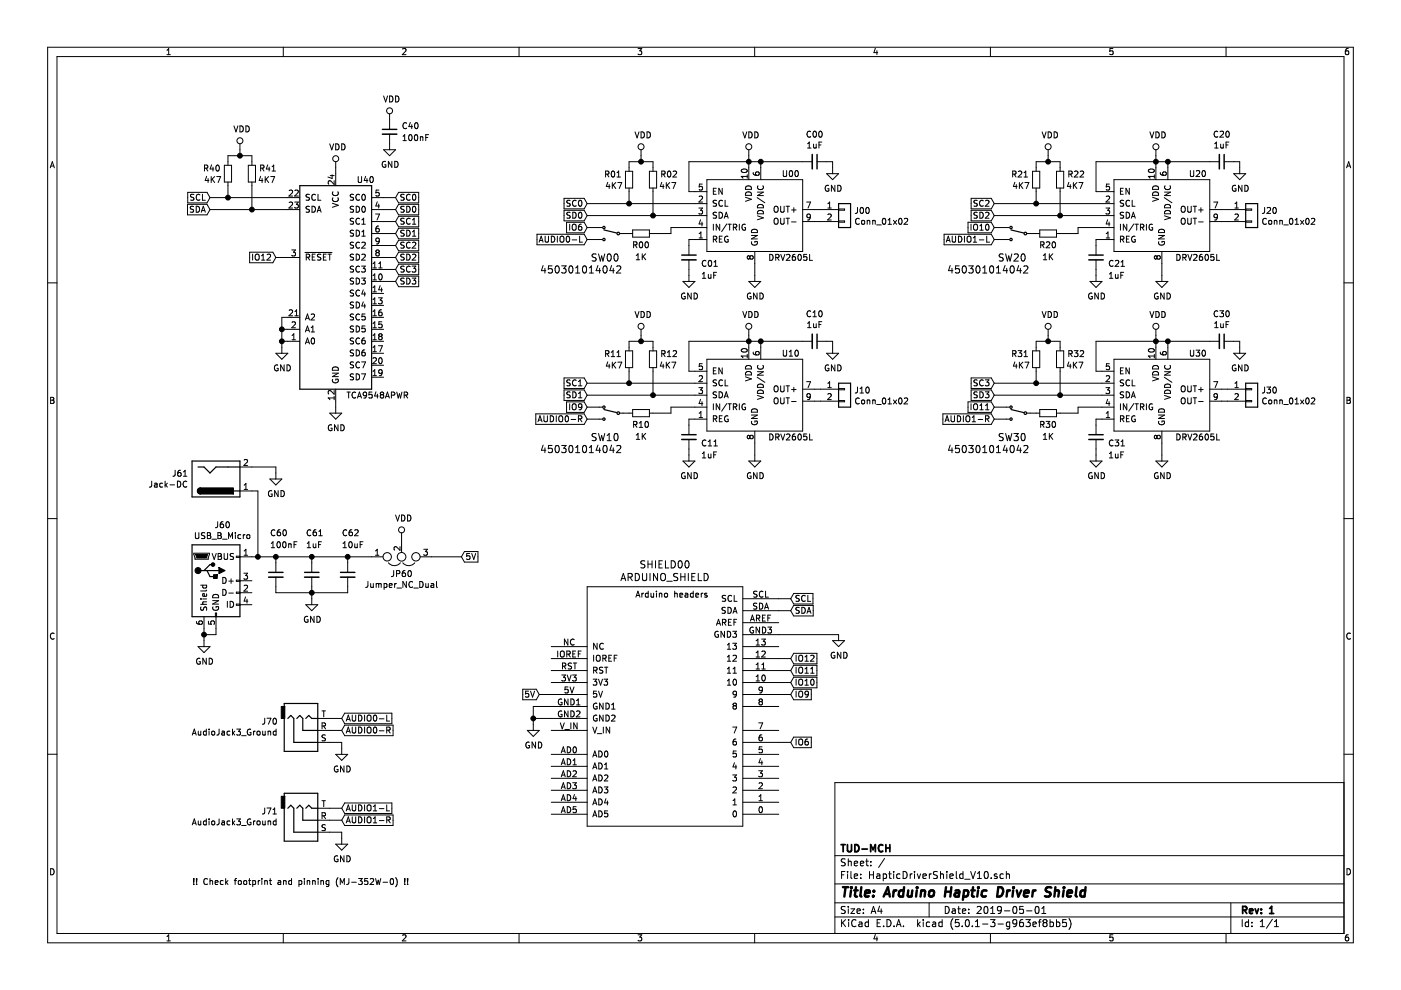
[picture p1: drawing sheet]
EESchema Schematic File Version 4
LIBS:HapticDriverShield-cache
EELAYER 26 0
EELAYER END
$Descr A4 11693 8268
encoding utf-8
Sheet 1 1
Title "Arduino Haptic Driver Shield"
Date "2019-05-01"
Rev "1"
Comp "TUD-MCH"
Comment1 ""
Comment2 ""
Comment3 ""
Comment4 ""
$EndDescr
$Comp
L Interface_Expansion:TCA9548APWR U40
U 1 1
P 2800 2350
F 0 "U40" H 3050 3200 50  0000 C CNN
F 1 "TCA9548APWR" H 3150 1400 50  0000 C CNN
F 2 "Package_SO:TSSOP-24_4.4x7.8mm_P0.65mm" H 2800 1350 50  0001 C CNN
F 3 "http://www.ti.com/lit/ds/symlink/tca9548a.pdf" H 2850 2600 50  0001 C CNN
	1    2800 2350
	1    0    0    -1  
$EndComp
Text GLabel 4500 5800 0    50   Input ~ 0
5V
Text GLabel 6600 5000 2    50   Input ~ 0
SCL
Text GLabel 6600 5100 2    50   Input ~ 0
SDA
Text Notes 5300 5000 0    50   ~ 0
Arduino headers\n
Text GLabel 6600 5600 2    50   Input ~ 0
IO11
Text GLabel 6600 5700 2    50   Input ~ 0
IO10
Text GLabel 6600 5800 2    50   Input ~ 0
IO9
Text GLabel 6600 6200 2    50   Input ~ 0
IO6
$Comp
L _motor_driver:DRV2605L U00
U 1 1
P 6300 1800
F 0 "U00" H 6600 2150 50  0000 C CNN
F 1 "DRV2605L" H 6600 1450 50  0000 C CNN
F 2 "Package_SO:TSSOP-10_3x3mm_P0.5mm" H 6300 1800 50  0001 C CNN
F 3 "https://www.ti.com/lit/ds/symlink/drv2605l.pdf" H 6300 1800 50  0001 C CNN
	1    6300 1800
	1    0    0    -1  
$EndComp
$Comp
L _switch:SWITCH_SPDT SW00
U 1 1
P 5100 1950
F 0 "SW00" H 5150 1750 60  0000 C CNN
F 1 "450301014042" H 5350 1650 60  0000 C CNN
F 2 "_switch:WUERTH-450301014042-ND" H 5100 1950 60  0001 C CNN
F 3 "" H 5100 1950 60  0001 C CNN
	1    5100 1950
	-1   0    0    -1  
$EndComp
Wire Wire Line
	5600 1900 5800 1900
Text GLabel 4900 1900 0    50   Input ~ 0
IO6
Text GLabel 4900 2000 0    50   Input ~ 0
AUDIO0-L
Text GLabel 4900 1800 0    50   Input ~ 0
SD0
Text GLabel 4900 1700 0    50   Input ~ 0
SC0
$Comp
L Device:C_Small C01
U 1 1
P 5750 2150
F 0 "C01" H 5850 2100 50  0000 L CNN
F 1 "1uF" H 5850 2000 50  0000 L CNN
F 2 "Capacitor_SMD:C_0805_2012Metric" H 5750 2150 50  0001 C CNN
F 3 "~" H 5750 2150 50  0001 C CNN
	1    5750 2150
	1    0    0    -1  
$EndComp
$Comp
L power:GND #PWR0101
U 1 1
P 6300 2300
F 0 "#PWR0101" H 6300 2050 50  0001 C CNN
F 1 "GND" H 6305 2127 50  0000 C CNN
F 2 "" H 6300 2300 50  0001 C CNN
F 3 "" H 6300 2300 50  0001 C CNN
	1    6300 2300
	1    0    0    -1  
$EndComp
$Comp
L power:GND #PWR0102
U 1 1
P 5750 2300
F 0 "#PWR0102" H 5750 2050 50  0001 C CNN
F 1 "GND" H 5755 2127 50  0000 C CNN
F 2 "" H 5750 2300 50  0001 C CNN
F 3 "" H 5750 2300 50  0001 C CNN
	1    5750 2300
	1    0    0    -1  
$EndComp
$Comp
L power:VDD #PWR0103
U 1 1
P 6250 1300
F 0 "#PWR0103" H 6250 1150 50  0001 C CNN
F 1 "VDD" H 6267 1473 50  0000 C CNN
F 2 "" H 6250 1300 50  0001 C CNN
F 3 "" H 6250 1300 50  0001 C CNN
	1    6250 1300
	1    0    0    -1  
$EndComp
Wire Wire Line
	6250 1400 6250 1350
Wire Wire Line
	6250 1350 6350 1350
Wire Wire Line
	6350 1350 6350 1400
Wire Wire Line
	6250 1300 6250 1350
Connection ~ 6250 1350
Wire Wire Line
	6250 1350 5750 1350
Wire Wire Line
	5750 1350 5750 1600
Wire Wire Line
	5750 1600 5800 1600
Wire Wire Line
	5750 2050 5750 2000
Wire Wire Line
	5750 2000 5800 2000
Wire Wire Line
	5750 2250 5750 2300
Wire Wire Line
	6300 2300 6300 2200
Wire Wire Line
	4900 1900 5000 1900
Wire Wire Line
	4900 2000 5000 2000
$Comp
L Connector_Generic:Conn_01x02 J00
U 1 1
P 7050 1750
F 0 "J00" H 7130 1742 50  0000 L CNN
F 1 "Conn_01x02" H 7130 1651 50  0000 L CNN
F 2 "_connectors:Phoenix_MKDS_2P_3.81" H 7050 1750 50  0001 C CNN
F 3 "~" H 7050 1750 50  0001 C CNN
	1    7050 1750
	1    0    0    -1  
$EndComp
Wire Wire Line
	6800 1750 6850 1750
Wire Wire Line
	6800 1850 6850 1850
$Comp
L Device:C_Small C00
U 1 1
P 6800 1350
F 0 "C00" V 6571 1350 50  0000 C CNN
F 1 "1uF" V 6662 1350 50  0000 C CNN
F 2 "Capacitor_SMD:C_0805_2012Metric" H 6800 1350 50  0001 C CNN
F 3 "~" H 6800 1350 50  0001 C CNN
	1    6800 1350
	0    1    1    0   
$EndComp
$Comp
L power:GND #PWR0104
U 1 1
P 6950 1400
F 0 "#PWR0104" H 6950 1150 50  0001 C CNN
F 1 "GND" H 6955 1227 50  0000 C CNN
F 2 "" H 6950 1400 50  0001 C CNN
F 3 "" H 6950 1400 50  0001 C CNN
	1    6950 1400
	1    0    0    -1  
$EndComp
Wire Wire Line
	6350 1350 6700 1350
Connection ~ 6350 1350
Wire Wire Line
	6900 1350 6950 1350
Wire Wire Line
	6950 1350 6950 1400
Text GLabel 3850 4650 2    50   Input ~ 0
5V
$Comp
L power:VDD #PWR0105
U 1 1
P 3350 4500
F 0 "#PWR0105" H 3350 4350 50  0001 C CNN
F 1 "VDD" H 3367 4673 50  0000 C CNN
F 2 "" H 3350 4500 50  0001 C CNN
F 3 "" H 3350 4500 50  0001 C CNN
	1    3350 4500
	1    0    0    -1  
$EndComp
$Comp
L Device:R_Small R00
U 1 1
P 5350 1950
F 0 "R00" V 5250 1950 50  0000 C CNN
F 1 "1K" V 5150 1950 50  0000 C CNN
F 2 "Resistor_SMD:R_0805_2012Metric" H 5350 1950 50  0001 C CNN
F 3 "~" H 5350 1950 50  0001 C CNN
	1    5350 1950
	0    -1   -1   0   
$EndComp
Wire Wire Line
	5200 1950 5250 1950
$Comp
L Device:R_Small R02
U 1 1
P 5450 1500
F 0 "R02" H 5509 1546 50  0000 L CNN
F 1 "4K7" H 5500 1450 50  0000 L CNN
F 2 "Resistor_SMD:R_0805_2012Metric" H 5450 1500 50  0001 C CNN
F 3 "~" H 5450 1500 50  0001 C CNN
	1    5450 1500
	1    0    0    -1  
$EndComp
$Comp
L power:VDD #PWR0106
U 1 1
P 5350 1300
F 0 "#PWR0106" H 5350 1150 50  0001 C CNN
F 1 "VDD" H 5367 1473 50  0000 C CNN
F 2 "" H 5350 1300 50  0001 C CNN
F 3 "" H 5350 1300 50  0001 C CNN
	1    5350 1300
	1    0    0    -1  
$EndComp
$Comp
L Device:R_Small R01
U 1 1
P 5250 1500
F 0 "R01" H 5309 1546 50  0000 L CNN
F 1 "4K7" H 5300 1450 50  0000 L CNN
F 2 "Resistor_SMD:R_0805_2012Metric" H 5250 1500 50  0001 C CNN
F 3 "~" H 5250 1500 50  0001 C CNN
	1    5250 1500
	-1   0    0    -1  
$EndComp
Wire Wire Line
	5450 1950 5600 1950
Wire Wire Line
	5600 1950 5600 1900
Wire Wire Line
	4900 1800 5450 1800
Wire Wire Line
	4900 1700 5250 1700
Wire Wire Line
	5450 1600 5450 1800
Connection ~ 5450 1800
Wire Wire Line
	5450 1800 5800 1800
Wire Wire Line
	5250 1600 5250 1700
Connection ~ 5250 1700
Wire Wire Line
	5250 1700 5800 1700
Wire Wire Line
	5250 1400 5250 1350
Wire Wire Line
	5250 1350 5350 1350
Wire Wire Line
	5450 1350 5450 1400
Wire Wire Line
	5350 1300 5350 1350
Connection ~ 5350 1350
Wire Wire Line
	5350 1350 5450 1350
$Comp
L _motor_driver:DRV2605L U10
U 1 1
P 6300 3300
F 0 "U10" H 6600 3650 50  0000 C CNN
F 1 "DRV2605L" H 6600 2950 50  0000 C CNN
F 2 "Package_SO:TSSOP-10_3x3mm_P0.5mm" H 6300 3300 50  0001 C CNN
F 3 "https://www.ti.com/lit/ds/symlink/drv2605l.pdf" H 6300 3300 50  0001 C CNN
	1    6300 3300
	1    0    0    -1  
$EndComp
$Comp
L _switch:SWITCH_SPDT SW10
U 1 1
P 5100 3450
F 0 "SW10" H 5150 3250 60  0000 C CNN
F 1 "450301014042" H 5350 3150 60  0000 C CNN
F 2 "_switch:WUERTH-450301014042-ND" H 5100 3450 60  0001 C CNN
F 3 "" H 5100 3450 60  0001 C CNN
	1    5100 3450
	-1   0    0    -1  
$EndComp
Wire Wire Line
	5600 3400 5800 3400
Text GLabel 4900 3400 0    50   Input ~ 0
IO9
Text GLabel 4900 3500 0    50   Input ~ 0
AUDIO0-R
Text GLabel 4900 3300 0    50   Input ~ 0
SD1
Text GLabel 4900 3200 0    50   Input ~ 0
SC1
$Comp
L Device:C_Small C11
U 1 1
P 5750 3650
F 0 "C11" H 5850 3600 50  0000 L CNN
F 1 "1uF" H 5850 3500 50  0000 L CNN
F 2 "Capacitor_SMD:C_0805_2012Metric" H 5750 3650 50  0001 C CNN
F 3 "~" H 5750 3650 50  0001 C CNN
	1    5750 3650
	1    0    0    -1  
$EndComp
$Comp
L power:GND #PWR0107
U 1 1
P 6300 3800
F 0 "#PWR0107" H 6300 3550 50  0001 C CNN
F 1 "GND" H 6305 3627 50  0000 C CNN
F 2 "" H 6300 3800 50  0001 C CNN
F 3 "" H 6300 3800 50  0001 C CNN
	1    6300 3800
	1    0    0    -1  
$EndComp
$Comp
L power:GND #PWR0108
U 1 1
P 5750 3800
F 0 "#PWR0108" H 5750 3550 50  0001 C CNN
F 1 "GND" H 5755 3627 50  0000 C CNN
F 2 "" H 5750 3800 50  0001 C CNN
F 3 "" H 5750 3800 50  0001 C CNN
	1    5750 3800
	1    0    0    -1  
$EndComp
$Comp
L power:VDD #PWR0109
U 1 1
P 6250 2800
F 0 "#PWR0109" H 6250 2650 50  0001 C CNN
F 1 "VDD" H 6267 2973 50  0000 C CNN
F 2 "" H 6250 2800 50  0001 C CNN
F 3 "" H 6250 2800 50  0001 C CNN
	1    6250 2800
	1    0    0    -1  
$EndComp
Wire Wire Line
	6250 2900 6250 2850
Wire Wire Line
	6250 2850 6350 2850
Wire Wire Line
	6350 2850 6350 2900
Wire Wire Line
	6250 2800 6250 2850
Connection ~ 6250 2850
Wire Wire Line
	6250 2850 5750 2850
Wire Wire Line
	5750 2850 5750 3100
Wire Wire Line
	5750 3100 5800 3100
Wire Wire Line
	5750 3550 5750 3500
Wire Wire Line
	5750 3500 5800 3500
Wire Wire Line
	5750 3750 5750 3800
Wire Wire Line
	6300 3800 6300 3700
Wire Wire Line
	4900 3400 5000 3400
Wire Wire Line
	4900 3500 5000 3500
$Comp
L Connector_Generic:Conn_01x02 J10
U 1 1
P 7050 3250
F 0 "J10" H 7130 3242 50  0000 L CNN
F 1 "Conn_01x02" H 7130 3151 50  0000 L CNN
F 2 "_connectors:Phoenix_MKDS_2P_3.81" H 7050 3250 50  0001 C CNN
F 3 "~" H 7050 3250 50  0001 C CNN
	1    7050 3250
	1    0    0    -1  
$EndComp
Wire Wire Line
	6800 3250 6850 3250
Wire Wire Line
	6800 3350 6850 3350
$Comp
L Device:C_Small C10
U 1 1
P 6800 2850
F 0 "C10" V 6571 2850 50  0000 C CNN
F 1 "1uF" V 6662 2850 50  0000 C CNN
F 2 "Capacitor_SMD:C_0805_2012Metric" H 6800 2850 50  0001 C CNN
F 3 "~" H 6800 2850 50  0001 C CNN
	1    6800 2850
	0    1    1    0   
$EndComp
$Comp
L power:GND #PWR0110
U 1 1
P 6950 2900
F 0 "#PWR0110" H 6950 2650 50  0001 C CNN
F 1 "GND" H 6955 2727 50  0000 C CNN
F 2 "" H 6950 2900 50  0001 C CNN
F 3 "" H 6950 2900 50  0001 C CNN
	1    6950 2900
	1    0    0    -1  
$EndComp
Wire Wire Line
	6350 2850 6700 2850
Connection ~ 6350 2850
Wire Wire Line
	6900 2850 6950 2850
Wire Wire Line
	6950 2850 6950 2900
$Comp
L Device:R_Small R10
U 1 1
P 5350 3450
F 0 "R10" V 5250 3450 50  0000 C CNN
F 1 "1K" V 5150 3450 50  0000 C CNN
F 2 "Resistor_SMD:R_0805_2012Metric" H 5350 3450 50  0001 C CNN
F 3 "~" H 5350 3450 50  0001 C CNN
	1    5350 3450
	0    -1   -1   0   
$EndComp
Wire Wire Line
	5200 3450 5250 3450
$Comp
L Device:R_Small R12
U 1 1
P 5450 3000
F 0 "R12" H 5509 3046 50  0000 L CNN
F 1 "4K7" H 5500 2950 50  0000 L CNN
F 2 "Resistor_SMD:R_0805_2012Metric" H 5450 3000 50  0001 C CNN
F 3 "~" H 5450 3000 50  0001 C CNN
	1    5450 3000
	1    0    0    -1  
$EndComp
$Comp
L power:VDD #PWR0111
U 1 1
P 5350 2800
F 0 "#PWR0111" H 5350 2650 50  0001 C CNN
F 1 "VDD" H 5367 2973 50  0000 C CNN
F 2 "" H 5350 2800 50  0001 C CNN
F 3 "" H 5350 2800 50  0001 C CNN
	1    5350 2800
	1    0    0    -1  
$EndComp
$Comp
L Device:R_Small R11
U 1 1
P 5250 3000
F 0 "R11" H 5309 3046 50  0000 L CNN
F 1 "4K7" H 5300 2950 50  0000 L CNN
F 2 "Resistor_SMD:R_0805_2012Metric" H 5250 3000 50  0001 C CNN
F 3 "~" H 5250 3000 50  0001 C CNN
	1    5250 3000
	-1   0    0    -1  
$EndComp
Wire Wire Line
	5450 3450 5600 3450
Wire Wire Line
	5600 3450 5600 3400
Wire Wire Line
	4900 3300 5450 3300
Wire Wire Line
	4900 3200 5250 3200
Wire Wire Line
	5450 3100 5450 3300
Connection ~ 5450 3300
Wire Wire Line
	5450 3300 5800 3300
Wire Wire Line
	5250 3100 5250 3200
Connection ~ 5250 3200
Wire Wire Line
	5250 3200 5800 3200
Wire Wire Line
	5250 2900 5250 2850
Wire Wire Line
	5250 2850 5350 2850
Wire Wire Line
	5450 2850 5450 2900
Wire Wire Line
	5350 2800 5350 2850
Connection ~ 5350 2850
Wire Wire Line
	5350 2850 5450 2850
$Comp
L _motor_driver:DRV2605L U20
U 1 1
P 9700 1800
F 0 "U20" H 10000 2150 50  0000 C CNN
F 1 "DRV2605L" H 10000 1450 50  0000 C CNN
F 2 "Package_SO:TSSOP-10_3x3mm_P0.5mm" H 9700 1800 50  0001 C CNN
F 3 "https://www.ti.com/lit/ds/symlink/drv2605l.pdf" H 9700 1800 50  0001 C CNN
	1    9700 1800
	1    0    0    -1  
$EndComp
$Comp
L _switch:SWITCH_SPDT SW20
U 1 1
P 8500 1950
F 0 "SW20" H 8550 1750 60  0000 C CNN
F 1 "450301014042" H 8750 1650 60  0000 C CNN
F 2 "_switch:WUERTH-450301014042-ND" H 8500 1950 60  0001 C CNN
F 3 "" H 8500 1950 60  0001 C CNN
	1    8500 1950
	-1   0    0    -1  
$EndComp
Wire Wire Line
	9000 1900 9200 1900
Text GLabel 8300 1900 0    50   Input ~ 0
IO10
Text GLabel 8300 2000 0    50   Input ~ 0
AUDIO1-L
Text GLabel 8300 1800 0    50   Input ~ 0
SD2
Text GLabel 8300 1700 0    50   Input ~ 0
SC2
$Comp
L Device:C_Small C21
U 1 1
P 9150 2150
F 0 "C21" H 9250 2100 50  0000 L CNN
F 1 "1uF" H 9250 2000 50  0000 L CNN
F 2 "Capacitor_SMD:C_0805_2012Metric" H 9150 2150 50  0001 C CNN
F 3 "~" H 9150 2150 50  0001 C CNN
	1    9150 2150
	1    0    0    -1  
$EndComp
$Comp
L power:GND #PWR0112
U 1 1
P 9700 2300
F 0 "#PWR0112" H 9700 2050 50  0001 C CNN
F 1 "GND" H 9705 2127 50  0000 C CNN
F 2 "" H 9700 2300 50  0001 C CNN
F 3 "" H 9700 2300 50  0001 C CNN
	1    9700 2300
	1    0    0    -1  
$EndComp
$Comp
L power:GND #PWR0113
U 1 1
P 9150 2300
F 0 "#PWR0113" H 9150 2050 50  0001 C CNN
F 1 "GND" H 9155 2127 50  0000 C CNN
F 2 "" H 9150 2300 50  0001 C CNN
F 3 "" H 9150 2300 50  0001 C CNN
	1    9150 2300
	1    0    0    -1  
$EndComp
$Comp
L power:VDD #PWR0114
U 1 1
P 9650 1300
F 0 "#PWR0114" H 9650 1150 50  0001 C CNN
F 1 "VDD" H 9667 1473 50  0000 C CNN
F 2 "" H 9650 1300 50  0001 C CNN
F 3 "" H 9650 1300 50  0001 C CNN
	1    9650 1300
	1    0    0    -1  
$EndComp
Wire Wire Line
	9650 1400 9650 1350
Wire Wire Line
	9650 1350 9750 1350
Wire Wire Line
	9750 1350 9750 1400
Wire Wire Line
	9650 1300 9650 1350
Connection ~ 9650 1350
Wire Wire Line
	9650 1350 9150 1350
Wire Wire Line
	9150 1350 9150 1600
Wire Wire Line
	9150 1600 9200 1600
Wire Wire Line
	9150 2050 9150 2000
Wire Wire Line
	9150 2000 9200 2000
Wire Wire Line
	9150 2250 9150 2300
Wire Wire Line
	9700 2300 9700 2200
Wire Wire Line
	8300 1900 8400 1900
Wire Wire Line
	8300 2000 8400 2000
$Comp
L Connector_Generic:Conn_01x02 J20
U 1 1
P 10450 1750
F 0 "J20" H 10530 1742 50  0000 L CNN
F 1 "Conn_01x02" H 10530 1651 50  0000 L CNN
F 2 "_connectors:Phoenix_MKDS_2P_3.81" H 10450 1750 50  0001 C CNN
F 3 "~" H 10450 1750 50  0001 C CNN
	1    10450 1750
	1    0    0    -1  
$EndComp
Wire Wire Line
	10200 1750 10250 1750
Wire Wire Line
	10200 1850 10250 1850
$Comp
L Device:C_Small C20
U 1 1
P 10200 1350
F 0 "C20" V 9971 1350 50  0000 C CNN
F 1 "1uF" V 10062 1350 50  0000 C CNN
F 2 "Capacitor_SMD:C_0805_2012Metric" H 10200 1350 50  0001 C CNN
F 3 "~" H 10200 1350 50  0001 C CNN
	1    10200 1350
	0    1    1    0   
$EndComp
$Comp
L power:GND #PWR0115
U 1 1
P 10350 1400
F 0 "#PWR0115" H 10350 1150 50  0001 C CNN
F 1 "GND" H 10355 1227 50  0000 C CNN
F 2 "" H 10350 1400 50  0001 C CNN
F 3 "" H 10350 1400 50  0001 C CNN
	1    10350 1400
	1    0    0    -1  
$EndComp
Wire Wire Line
	9750 1350 10100 1350
Connection ~ 9750 1350
Wire Wire Line
	10300 1350 10350 1350
Wire Wire Line
	10350 1350 10350 1400
$Comp
L Device:R_Small R20
U 1 1
P 8750 1950
F 0 "R20" V 8650 1950 50  0000 C CNN
F 1 "1K" V 8550 1950 50  0000 C CNN
F 2 "Resistor_SMD:R_0805_2012Metric" H 8750 1950 50  0001 C CNN
F 3 "~" H 8750 1950 50  0001 C CNN
	1    8750 1950
	0    -1   -1   0   
$EndComp
Wire Wire Line
	8600 1950 8650 1950
$Comp
L Device:R_Small R22
U 1 1
P 8850 1500
F 0 "R22" H 8909 1546 50  0000 L CNN
F 1 "4K7" H 8900 1450 50  0000 L CNN
F 2 "Resistor_SMD:R_0805_2012Metric" H 8850 1500 50  0001 C CNN
F 3 "~" H 8850 1500 50  0001 C CNN
	1    8850 1500
	1    0    0    -1  
$EndComp
$Comp
L power:VDD #PWR0116
U 1 1
P 8750 1300
F 0 "#PWR0116" H 8750 1150 50  0001 C CNN
F 1 "VDD" H 8767 1473 50  0000 C CNN
F 2 "" H 8750 1300 50  0001 C CNN
F 3 "" H 8750 1300 50  0001 C CNN
	1    8750 1300
	1    0    0    -1  
$EndComp
$Comp
L Device:R_Small R21
U 1 1
P 8650 1500
F 0 "R21" H 8709 1546 50  0000 L CNN
F 1 "4K7" H 8700 1450 50  0000 L CNN
F 2 "Resistor_SMD:R_0805_2012Metric" H 8650 1500 50  0001 C CNN
F 3 "~" H 8650 1500 50  0001 C CNN
	1    8650 1500
	-1   0    0    -1  
$EndComp
Wire Wire Line
	8850 1950 9000 1950
Wire Wire Line
	9000 1950 9000 1900
Wire Wire Line
	8300 1800 8850 1800
Wire Wire Line
	8300 1700 8650 1700
Wire Wire Line
	8850 1600 8850 1800
Connection ~ 8850 1800
Wire Wire Line
	8850 1800 9200 1800
Wire Wire Line
	8650 1600 8650 1700
Connection ~ 8650 1700
Wire Wire Line
	8650 1700 9200 1700
Wire Wire Line
	8650 1400 8650 1350
Wire Wire Line
	8650 1350 8750 1350
Wire Wire Line
	8850 1350 8850 1400
Wire Wire Line
	8750 1300 8750 1350
Connection ~ 8750 1350
Wire Wire Line
	8750 1350 8850 1350
$Comp
L _motor_driver:DRV2605L U30
U 1 1
P 9700 3300
F 0 "U30" H 10000 3650 50  0000 C CNN
F 1 "DRV2605L" H 10000 2950 50  0000 C CNN
F 2 "Package_SO:TSSOP-10_3x3mm_P0.5mm" H 9700 3300 50  0001 C CNN
F 3 "https://www.ti.com/lit/ds/symlink/drv2605l.pdf" H 9700 3300 50  0001 C CNN
	1    9700 3300
	1    0    0    -1  
$EndComp
$Comp
L _switch:SWITCH_SPDT SW30
U 1 1
P 8500 3450
F 0 "SW30" H 8550 3250 60  0000 C CNN
F 1 "450301014042" H 8750 3150 60  0000 C CNN
F 2 "_switch:WUERTH-450301014042-ND" H 8500 3450 60  0001 C CNN
F 3 "" H 8500 3450 60  0001 C CNN
	1    8500 3450
	-1   0    0    -1  
$EndComp
Wire Wire Line
	9000 3400 9200 3400
Text GLabel 8300 3400 0    50   Input ~ 0
IO11
Text GLabel 8300 3500 0    50   Input ~ 0
AUDIO1-R
Text GLabel 8300 3300 0    50   Input ~ 0
SD3
Text GLabel 8300 3200 0    50   Input ~ 0
SC3
$Comp
L Device:C_Small C31
U 1 1
P 9150 3650
F 0 "C31" H 9250 3600 50  0000 L CNN
F 1 "1uF" H 9250 3500 50  0000 L CNN
F 2 "Capacitor_SMD:C_0805_2012Metric" H 9150 3650 50  0001 C CNN
F 3 "~" H 9150 3650 50  0001 C CNN
	1    9150 3650
	1    0    0    -1  
$EndComp
$Comp
L power:GND #PWR0117
U 1 1
P 9700 3800
F 0 "#PWR0117" H 9700 3550 50  0001 C CNN
F 1 "GND" H 9705 3627 50  0000 C CNN
F 2 "" H 9700 3800 50  0001 C CNN
F 3 "" H 9700 3800 50  0001 C CNN
	1    9700 3800
	1    0    0    -1  
$EndComp
$Comp
L power:GND #PWR0118
U 1 1
P 9150 3800
F 0 "#PWR0118" H 9150 3550 50  0001 C CNN
F 1 "GND" H 9155 3627 50  0000 C CNN
F 2 "" H 9150 3800 50  0001 C CNN
F 3 "" H 9150 3800 50  0001 C CNN
	1    9150 3800
	1    0    0    -1  
$EndComp
$Comp
L power:VDD #PWR0119
U 1 1
P 9650 2800
F 0 "#PWR0119" H 9650 2650 50  0001 C CNN
F 1 "VDD" H 9667 2973 50  0000 C CNN
F 2 "" H 9650 2800 50  0001 C CNN
F 3 "" H 9650 2800 50  0001 C CNN
	1    9650 2800
	1    0    0    -1  
$EndComp
Wire Wire Line
	9650 2900 9650 2850
Wire Wire Line
	9650 2850 9750 2850
Wire Wire Line
	9750 2850 9750 2900
Wire Wire Line
	9650 2800 9650 2850
Connection ~ 9650 2850
Wire Wire Line
	9650 2850 9150 2850
Wire Wire Line
	9150 2850 9150 3100
Wire Wire Line
	9150 3100 9200 3100
Wire Wire Line
	9150 3550 9150 3500
Wire Wire Line
	9150 3500 9200 3500
Wire Wire Line
	9150 3750 9150 3800
Wire Wire Line
	9700 3800 9700 3700
Wire Wire Line
	8300 3400 8400 3400
Wire Wire Line
	8300 3500 8400 3500
$Comp
L Connector_Generic:Conn_01x02 J30
U 1 1
P 10450 3250
F 0 "J30" H 10530 3242 50  0000 L CNN
F 1 "Conn_01x02" H 10530 3151 50  0000 L CNN
F 2 "_connectors:Phoenix_MKDS_2P_3.81" H 10450 3250 50  0001 C CNN
F 3 "~" H 10450 3250 50  0001 C CNN
	1    10450 3250
	1    0    0    -1  
$EndComp
Wire Wire Line
	10200 3250 10250 3250
Wire Wire Line
	10200 3350 10250 3350
$Comp
L Device:C_Small C30
U 1 1
P 10200 2850
F 0 "C30" V 9971 2850 50  0000 C CNN
F 1 "1uF" V 10062 2850 50  0000 C CNN
F 2 "Capacitor_SMD:C_0805_2012Metric" H 10200 2850 50  0001 C CNN
F 3 "~" H 10200 2850 50  0001 C CNN
	1    10200 2850
	0    1    1    0   
$EndComp
$Comp
L power:GND #PWR0120
U 1 1
P 10350 2900
F 0 "#PWR0120" H 10350 2650 50  0001 C CNN
F 1 "GND" H 10355 2727 50  0000 C CNN
F 2 "" H 10350 2900 50  0001 C CNN
F 3 "" H 10350 2900 50  0001 C CNN
	1    10350 2900
	1    0    0    -1  
$EndComp
Wire Wire Line
	9750 2850 10100 2850
Connection ~ 9750 2850
Wire Wire Line
	10300 2850 10350 2850
Wire Wire Line
	10350 2850 10350 2900
$Comp
L Device:R_Small R30
U 1 1
P 8750 3450
F 0 "R30" V 8650 3450 50  0000 C CNN
F 1 "1K" V 8550 3450 50  0000 C CNN
F 2 "Resistor_SMD:R_0805_2012Metric" H 8750 3450 50  0001 C CNN
F 3 "~" H 8750 3450 50  0001 C CNN
	1    8750 3450
	0    -1   -1   0   
$EndComp
Wire Wire Line
	8600 3450 8650 3450
$Comp
L Device:R_Small R32
U 1 1
P 8850 3000
F 0 "R32" H 8909 3046 50  0000 L CNN
F 1 "4K7" H 8900 2950 50  0000 L CNN
F 2 "Resistor_SMD:R_0805_2012Metric" H 8850 3000 50  0001 C CNN
F 3 "~" H 8850 3000 50  0001 C CNN
	1    8850 3000
	1    0    0    -1  
$EndComp
$Comp
L power:VDD #PWR0121
U 1 1
P 8750 2800
F 0 "#PWR0121" H 8750 2650 50  0001 C CNN
F 1 "VDD" H 8767 2973 50  0000 C CNN
F 2 "" H 8750 2800 50  0001 C CNN
F 3 "" H 8750 2800 50  0001 C CNN
	1    8750 2800
	1    0    0    -1  
$EndComp
$Comp
L Device:R_Small R31
U 1 1
P 8650 3000
F 0 "R31" H 8709 3046 50  0000 L CNN
F 1 "4K7" H 8700 2950 50  0000 L CNN
F 2 "Resistor_SMD:R_0805_2012Metric" H 8650 3000 50  0001 C CNN
F 3 "~" H 8650 3000 50  0001 C CNN
	1    8650 3000
	-1   0    0    -1  
$EndComp
Wire Wire Line
	8850 3450 9000 3450
Wire Wire Line
	9000 3450 9000 3400
Wire Wire Line
	8300 3300 8850 3300
Wire Wire Line
	8300 3200 8650 3200
Wire Wire Line
	8850 3100 8850 3300
Connection ~ 8850 3300
Wire Wire Line
	8850 3300 9200 3300
Wire Wire Line
	8650 3100 8650 3200
Connection ~ 8650 3200
Wire Wire Line
	8650 3200 9200 3200
Wire Wire Line
	8650 2900 8650 2850
Wire Wire Line
	8650 2850 8750 2850
Wire Wire Line
	8850 2850 8850 2900
Wire Wire Line
	8750 2800 8750 2850
Connection ~ 8750 2850
Wire Wire Line
	8750 2850 8850 2850
Text GLabel 3300 1650 2    50   Input ~ 0
SC0
Text GLabel 3300 1750 2    50   Input ~ 0
SD0
Text GLabel 3300 1850 2    50   Input ~ 0
SC1
Text GLabel 3300 1950 2    50   Input ~ 0
SD1
Wire Wire Line
	3200 1650 3300 1650
Wire Wire Line
	3200 1750 3300 1750
Wire Wire Line
	3200 1850 3300 1850
Wire Wire Line
	3200 1950 3300 1950
Text GLabel 3300 2150 2    50   Input ~ 0
SD2
Text GLabel 3300 2050 2    50   Input ~ 0
SC2
Text GLabel 3300 2350 2    50   Input ~ 0
SD3
Text GLabel 3300 2250 2    50   Input ~ 0
SC3
Wire Wire Line
	3200 2050 3300 2050
Wire Wire Line
	3200 2150 3300 2150
Wire Wire Line
	3200 2250 3300 2250
Wire Wire Line
	3200 2350 3300 2350
$Comp
L power:GND #PWR0122
U 1 1
P 2800 3400
F 0 "#PWR0122" H 2800 3150 50  0001 C CNN
F 1 "GND" H 2805 3227 50  0000 C CNN
F 2 "" H 2800 3400 50  0001 C CNN
F 3 "" H 2800 3400 50  0001 C CNN
	1    2800 3400
	1    0    0    -1  
$EndComp
$Comp
L power:GND #PWR0123
U 1 1
P 2350 2900
F 0 "#PWR0123" H 2350 2650 50  0001 C CNN
F 1 "GND" H 2355 2727 50  0000 C CNN
F 2 "" H 2350 2900 50  0001 C CNN
F 3 "" H 2350 2900 50  0001 C CNN
	1    2350 2900
	1    0    0    -1  
$EndComp
Wire Wire Line
	2800 3350 2800 3400
Wire Wire Line
	2400 2650 2350 2650
Wire Wire Line
	2350 2650 2350 2750
Wire Wire Line
	2400 2850 2350 2850
Connection ~ 2350 2850
Wire Wire Line
	2350 2850 2350 2900
Wire Wire Line
	2400 2750 2350 2750
Connection ~ 2350 2750
Wire Wire Line
	2350 2750 2350 2850
$Comp
L Device:R_Small R41
U 1 1
P 2100 1450
F 0 "R41" H 2159 1496 50  0000 L CNN
F 1 "4K7" H 2150 1400 50  0000 L CNN
F 2 "Resistor_SMD:R_0805_2012Metric" H 2100 1450 50  0001 C CNN
F 3 "~" H 2100 1450 50  0001 C CNN
	1    2100 1450
	1    0    0    -1  
$EndComp
$Comp
L power:VDD #PWR0124
U 1 1
P 2000 1250
F 0 "#PWR0124" H 2000 1100 50  0001 C CNN
F 1 "VDD" H 2017 1423 50  0000 C CNN
F 2 "" H 2000 1250 50  0001 C CNN
F 3 "" H 2000 1250 50  0001 C CNN
	1    2000 1250
	1    0    0    -1  
$EndComp
$Comp
L Device:R_Small R40
U 1 1
P 1900 1450
F 0 "R40" H 1959 1496 50  0000 L CNN
F 1 "4K7" H 1950 1400 50  0000 L CNN
F 2 "Resistor_SMD:R_0805_2012Metric" H 1900 1450 50  0001 C CNN
F 3 "~" H 1900 1450 50  0001 C CNN
	1    1900 1450
	-1   0    0    -1  
$EndComp
Wire Wire Line
	2100 1550 2100 1750
Wire Wire Line
	1900 1550 1900 1650
Wire Wire Line
	1900 1350 1900 1300
Wire Wire Line
	1900 1300 2000 1300
Wire Wire Line
	2100 1300 2100 1350
Wire Wire Line
	2000 1250 2000 1300
Connection ~ 2000 1300
Wire Wire Line
	2000 1300 2100 1300
Text GLabel 1750 1650 0    50   Input ~ 0
SCL
Text GLabel 1750 1750 0    50   Input ~ 0
SDA
Wire Wire Line
	1750 1650 1900 1650
Wire Wire Line
	1900 1650 2400 1650
Connection ~ 1900 1650
Wire Wire Line
	2400 1750 2100 1750
Wire Wire Line
	1750 1750 2100 1750
Connection ~ 2100 1750
Text GLabel 2300 2150 0    50   Input ~ 0
IO12
Wire Wire Line
	2300 2150 2400 2150
Text GLabel 6600 5500 2    50   Input ~ 0
IO12
Wire Wire Line
	6500 6200 6600 6200
Wire Wire Line
	6500 5800 6600 5800
Wire Wire Line
	6500 5700 6600 5700
Wire Wire Line
	6500 5600 6600 5600
Wire Wire Line
	6500 5000 6600 5000
Wire Wire Line
	6500 5100 6600 5100
Wire Wire Line
	4500 5800 4600 5800
$Comp
L power:GND #PWR0125
U 1 1
P 4450 6050
F 0 "#PWR0125" H 4450 5800 50  0001 C CNN
F 1 "GND" H 4455 5877 50  0000 C CNN
F 2 "" H 4450 6050 50  0001 C CNN
F 3 "" H 4450 6050 50  0001 C CNN
	1    4450 6050
	1    0    0    -1  
$EndComp
Wire Wire Line
	4450 6050 4450 6000
Wire Wire Line
	4450 6000 4600 6000
Wire Wire Line
	4600 5900 4450 5900
Wire Wire Line
	4450 5900 4450 6000
Connection ~ 4450 6000
$Comp
L power:GND #PWR0126
U 1 1
P 7000 5300
F 0 "#PWR0126" H 7000 5050 50  0001 C CNN
F 1 "GND" H 7005 5127 50  0000 C CNN
F 2 "" H 7000 5300 50  0001 C CNN
F 3 "" H 7000 5300 50  0001 C CNN
	1    7000 5300
	1    0    0    -1  
$EndComp
Wire Wire Line
	6500 5300 7000 5300
$Comp
L Connector:AudioJack3_Ground J70
U 1 1
P 2550 6100
F 0 "J70" H 2318 6029 50  0000 R CNN
F 1 "AudioJack3_Ground" H 2318 6120 50  0000 R CNN
F 2 "_connectors:Lumberg 1503 17" H 2550 6100 50  0001 C CNN
F 3 "~" H 2550 6100 50  0001 C CNN
	1    2550 6100
	1    0    0    1   
$EndComp
$Comp
L Connector:AudioJack3_Ground J71
U 1 1
P 2550 6850
F 0 "J71" H 2318 6779 50  0000 R CNN
F 1 "AudioJack3_Ground" H 2318 6870 50  0000 R CNN
F 2 "_connectors:Lumberg 1503 17" H 2550 6850 50  0001 C CNN
F 3 "~" H 2550 6850 50  0001 C CNN
	1    2550 6850
	1    0    0    1   
$EndComp
Text GLabel 2850 6100 2    50   Input ~ 0
AUDIO0-R
Text GLabel 2850 6000 2    50   Input ~ 0
AUDIO0-L
Text GLabel 2850 6850 2    50   Input ~ 0
AUDIO1-R
Text GLabel 2850 6750 2    50   Input ~ 0
AUDIO1-L
$Comp
L power:GND #PWR0127
U 1 1
P 2850 7000
F 0 "#PWR0127" H 2850 6750 50  0001 C CNN
F 1 "GND" H 2855 6827 50  0000 C CNN
F 2 "" H 2850 7000 50  0001 C CNN
F 3 "" H 2850 7000 50  0001 C CNN
	1    2850 7000
	1    0    0    -1  
$EndComp
$Comp
L power:GND #PWR0128
U 1 1
P 2850 6250
F 0 "#PWR0128" H 2850 6000 50  0001 C CNN
F 1 "GND" H 2855 6077 50  0000 C CNN
F 2 "" H 2850 6250 50  0001 C CNN
F 3 "" H 2850 6250 50  0001 C CNN
	1    2850 6250
	1    0    0    -1  
$EndComp
Wire Wire Line
	2750 6200 2850 6200
Wire Wire Line
	2850 6200 2850 6250
Wire Wire Line
	2750 6100 2850 6100
Wire Wire Line
	2750 6000 2850 6000
Wire Wire Line
	2750 6750 2850 6750
Wire Wire Line
	2750 6850 2850 6850
Wire Wire Line
	2750 6950 2850 6950
Wire Wire Line
	2850 6950 2850 7000
$Comp
L Connector:USB_B_Micro J60
U 1 1
P 1800 4850
F 0 "J60" H 1855 5317 50  0000 C CNN
F 1 "USB_B_Micro" H 1855 5226 50  0000 C CNN
F 2 "Connector_USB:USB_Micro-B_Wuerth_629105150521_CircularHoles" H 1950 4800 50  0001 C CNN
F 3 "~" H 1950 4800 50  0001 C CNN
	1    1800 4850
	1    0    0    -1  
$EndComp
$Comp
L power:GND #PWR0129
U 1 1
P 1700 5350
F 0 "#PWR0129" H 1700 5100 50  0001 C CNN
F 1 "GND" H 1705 5177 50  0000 C CNN
F 2 "" H 1700 5350 50  0001 C CNN
F 3 "" H 1700 5350 50  0001 C CNN
	1    1700 5350
	1    0    0    -1  
$EndComp
Wire Wire Line
	1700 5250 1700 5300
Wire Wire Line
	1700 5300 1800 5300
Wire Wire Line
	1800 5300 1800 5250
Connection ~ 1700 5300
Wire Wire Line
	1700 5300 1700 5350
Wire Wire Line
	2100 4650 2150 4650
Wire Wire Line
	3350 4500 3350 4550
Wire Wire Line
	3850 4650 3600 4650
$Comp
L Device:C_Small C60
U 1 1
P 2300 4800
F 0 "C60" H 2250 5150 50  0000 L CNN
F 1 "100nF" H 2250 5050 50  0000 L CNN
F 2 "Capacitor_SMD:C_0805_2012Metric" H 2300 4800 50  0001 C CNN
F 3 "~" H 2300 4800 50  0001 C CNN
	1    2300 4800
	1    0    0    -1  
$EndComp
$Comp
L power:GND #PWR0130
U 1 1
P 2600 5000
F 0 "#PWR0130" H 2600 4750 50  0001 C CNN
F 1 "GND" H 2605 4827 50  0000 C CNN
F 2 "" H 2600 5000 50  0001 C CNN
F 3 "" H 2600 5000 50  0001 C CNN
	1    2600 5000
	1    0    0    -1  
$EndComp
$Comp
L Device:C_Small C61
U 1 1
P 2600 4800
F 0 "C61" H 2550 5150 50  0000 L CNN
F 1 "1uF" H 2550 5050 50  0000 L CNN
F 2 "Capacitor_SMD:C_0805_2012Metric" H 2600 4800 50  0001 C CNN
F 3 "~" H 2600 4800 50  0001 C CNN
	1    2600 4800
	1    0    0    -1  
$EndComp
$Comp
L Device:C_Small C62
U 1 1
P 2900 4800
F 0 "C62" H 2850 5150 50  0000 L CNN
F 1 "10uF" H 2850 5050 50  0000 L CNN
F 2 "Capacitor_SMD:C_0805_2012Metric" H 2900 4800 50  0001 C CNN
F 3 "~" H 2900 4800 50  0001 C CNN
	1    2900 4800
	1    0    0    -1  
$EndComp
Wire Wire Line
	2300 4900 2300 4950
Wire Wire Line
	2300 4950 2600 4950
Wire Wire Line
	2900 4950 2900 4900
Wire Wire Line
	2600 4900 2600 4950
Connection ~ 2600 4950
Wire Wire Line
	2600 4950 2900 4950
Wire Wire Line
	2600 5000 2600 4950
Wire Wire Line
	2300 4700 2300 4650
Connection ~ 2300 4650
Wire Wire Line
	2300 4650 2600 4650
Wire Wire Line
	2900 4700 2900 4650
Connection ~ 2900 4650
Wire Wire Line
	2900 4650 3100 4650
Wire Wire Line
	2600 4700 2600 4650
Connection ~ 2600 4650
Wire Wire Line
	2600 4650 2900 4650
$Comp
L Connector:Jack-DC J61
U 1 1
P 1800 4000
F 0 "J61" H 1570 3958 50  0000 R CNN
F 1 "Jack-DC" H 1570 4049 50  0000 R CNN
F 2 "_connectors:BarrelJack_Wuerth_6941xx301002" H 1850 3960 50  0001 C CNN
F 3 "~" H 1850 3960 50  0001 C CNN
	1    1800 4000
	1    0    0    1   
$EndComp
Wire Wire Line
	2100 4100 2150 4100
Wire Wire Line
	2150 4100 2150 4650
Connection ~ 2150 4650
Wire Wire Line
	2150 4650 2300 4650
$Comp
L power:GND #PWR0131
U 1 1
P 2300 3950
F 0 "#PWR0131" H 2300 3700 50  0001 C CNN
F 1 "GND" H 2305 3777 50  0000 C CNN
F 2 "" H 2300 3950 50  0001 C CNN
F 3 "" H 2300 3950 50  0001 C CNN
	1    2300 3950
	1    0    0    -1  
$EndComp
Wire Wire Line
	2100 3900 2300 3900
Wire Wire Line
	2300 3900 2300 3950
$Comp
L _arduino_shieldsNCL:ARDUINO_SHIELD SHIELD00
U 1 1
P 5550 5900
F 0 "SHIELD00" H 5550 7087 60  0000 C CNN
F 1 "ARDUINO_SHIELD" H 5550 6981 60  0000 C CNN
F 2 "_arduino_shield:ARDUINO_SHIELD" H 5550 5800 50  0001 C CNN
F 3 "" H 5550 5800 50  0001 C CNN
	1    5550 5900
	1    0    0    -1  
$EndComp
Text Notes 1600 7400 0    50   ~ 0
!! Check footprint and pinning (MJ-352W-0) !!
$Comp
L Device:C_Small C40
U 1 1
P 3250 1100
F 0 "C40" H 3350 1150 50  0000 L CNN
F 1 "100nF" H 3350 1050 50  0000 L CNN
F 2 "Capacitor_SMD:C_0805_2012Metric" H 3250 1100 50  0001 C CNN
F 3 "~" H 3250 1100 50  0001 C CNN
	1    3250 1100
	1    0    0    -1  
$EndComp
$Comp
L power:GND #PWR0132
U 1 1
P 3250 1200
F 0 "#PWR0132" H 3250 950 50  0001 C CNN
F 1 "GND" H 3255 1027 50  0000 C CNN
F 2 "" H 3250 1200 50  0001 C CNN
F 3 "" H 3250 1200 50  0001 C CNN
	1    3250 1200
	1    0    0    -1  
$EndComp
$Comp
L power:VDD #PWR0133
U 1 1
P 2800 1400
F 0 "#PWR0133" H 2800 1250 50  0001 C CNN
F 1 "VDD" H 2817 1573 50  0000 C CNN
F 2 "" H 2800 1400 50  0001 C CNN
F 3 "" H 2800 1400 50  0001 C CNN
	1    2800 1400
	1    0    0    -1  
$EndComp
Wire Wire Line
	2800 1400 2800 1450
$Comp
L power:VDD #PWR0134
U 1 1
P 3250 1000
F 0 "#PWR0134" H 3250 850 50  0001 C CNN
F 1 "VDD" H 3267 1173 50  0000 C CNN
F 2 "" H 3250 1000 50  0001 C CNN
F 3 "" H 3250 1000 50  0001 C CNN
	1    3250 1000
	1    0    0    -1  
$EndComp
Wire Wire Line
	6500 5500 6600 5500
$Comp
L Device:Jumper_NC_Dual JP60
U 1 1
P 3350 4650
F 0 "JP60" H 3350 4796 50  0000 C CNN
F 1 "Jumper_NC_Dual" H 3350 4887 50  0000 C CNN
F 2 "Connector_PinSocket_2.54mm:PinSocket_1x03_P2.54mm_Vertical" H 3350 4650 50  0001 C CNN
F 3 "~" H 3350 4650 50  0001 C CNN
	1    3350 4650
	1    0    0    1   
$EndComp
$EndSCHEMATC
